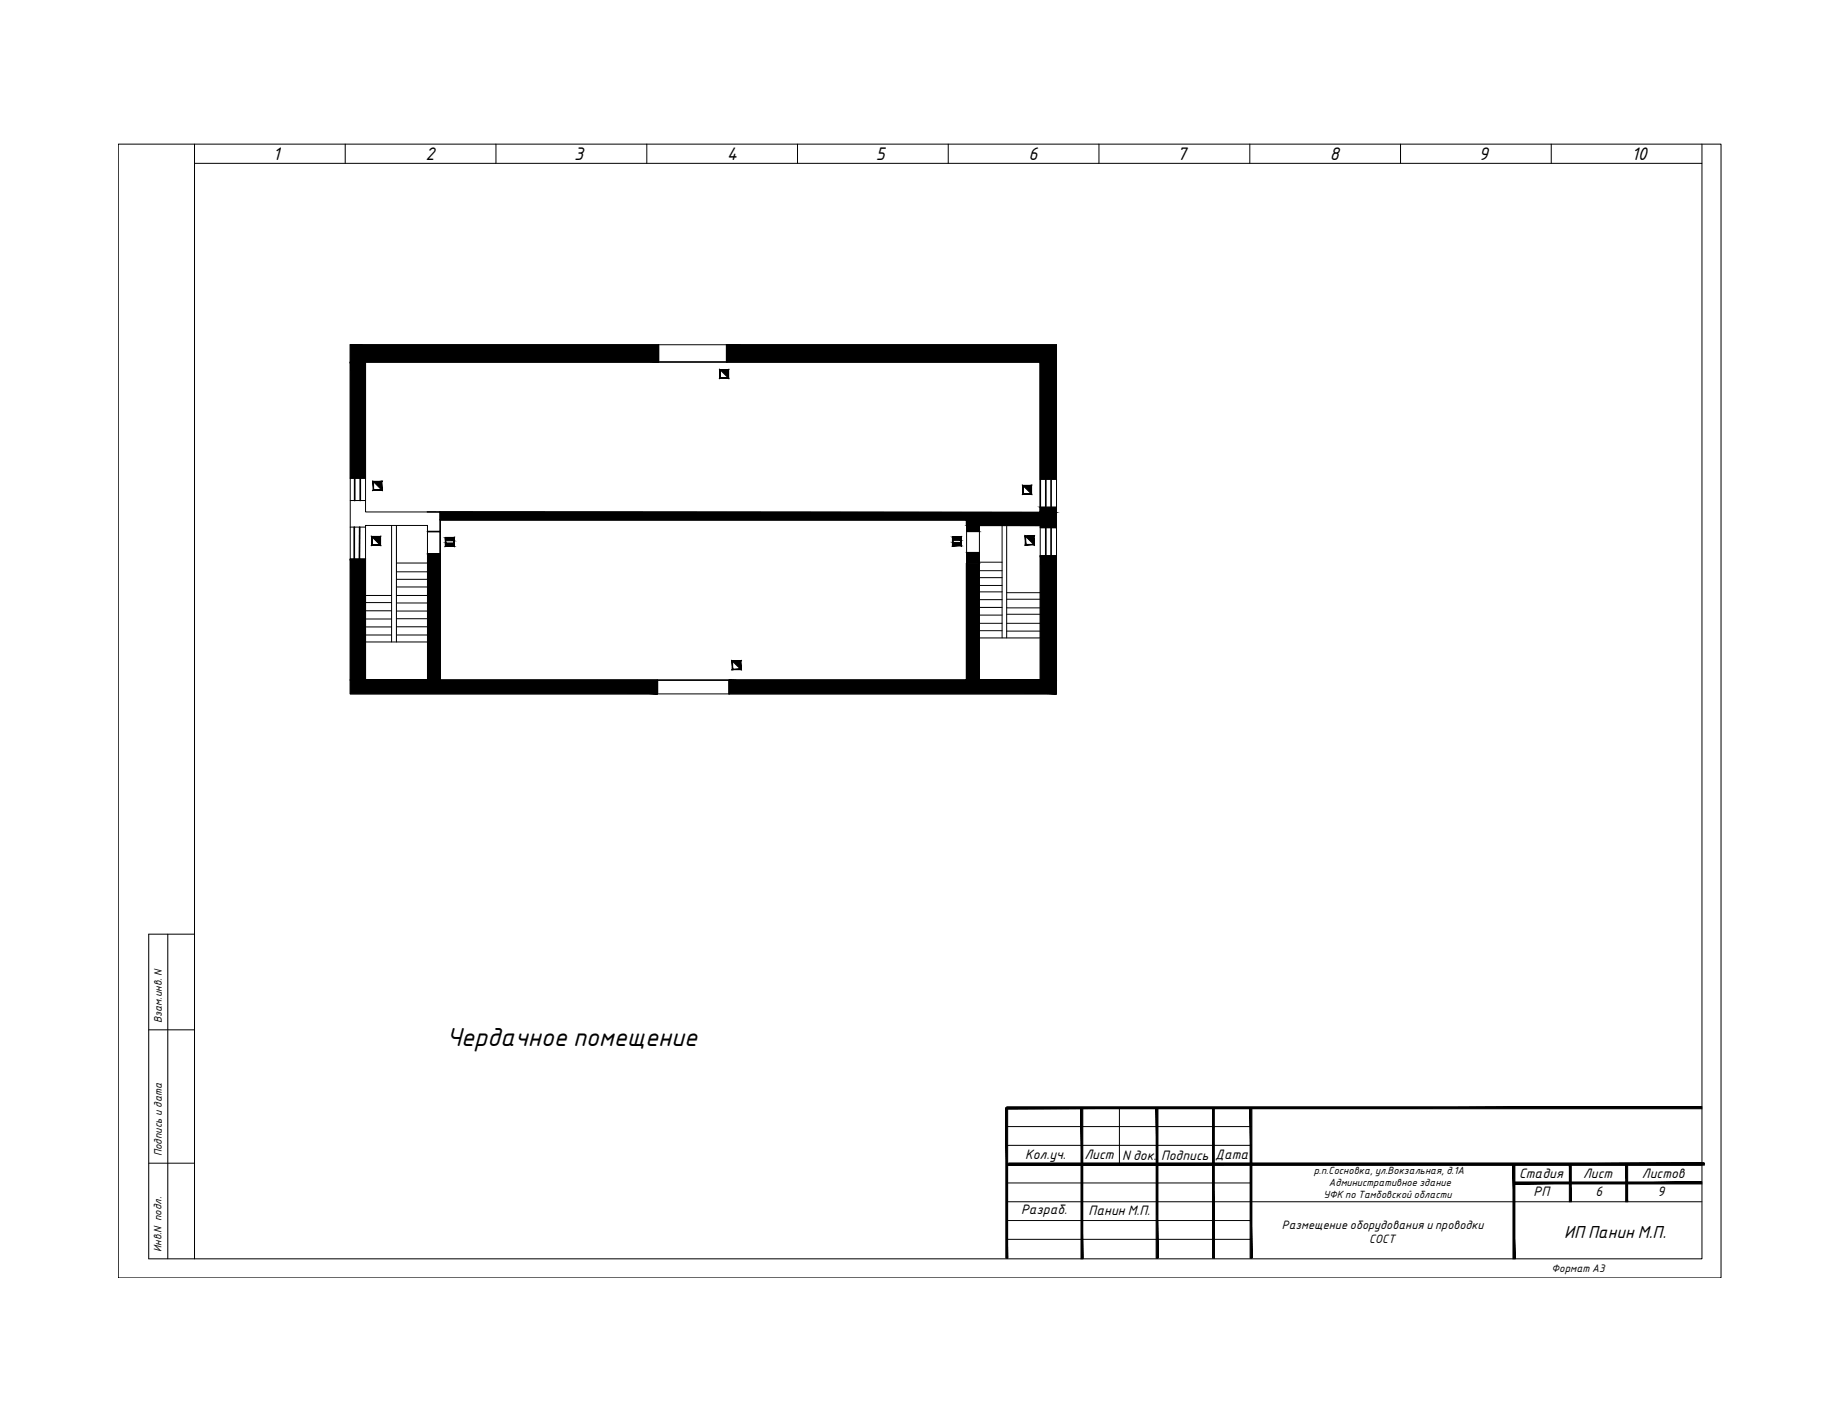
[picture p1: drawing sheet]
<svg xmlns="http://www.w3.org/2000/svg" width="279mm" height="216mm" viewBox="0 0 279 216" stroke-linecap="round" stroke-linejoin="round" font-family="sans-serif">
<!-- layer: BLK_12_THHN -->
<g fill="none" stroke="#000" stroke-width=".15">
<path d="M53.3 52.4h107.4v53.1h-107.4zM55.6 55v22.8h9.4M53.3 76.1h2.3M53.3 72.7h2.3M55.6 79.9h9.4v23.5h-9.4zM59.6 79.9v17.7M60.3 79.9v17.7M147 79.9v5.7M149 79.9h9.2v23.5h-9.2zM152.4 79.9v17.1M153.1 79.9v17.1M158.2 72.9h2.5"/>
<path d="M158.2 77.1h2.5M53.3 85h2.3M53.3 80.1h2.3M55.6 97.6h9.4M55.6 90.5h4M55.6 96.5h4M55.6 91.6h4M55.6 92.9h4M55.6 94.1h4M55.6 95.3h4M60.3 85.6h4.7M60.3 86.9h4.7"/>
<path d="M60.3 88.1h4.7M60.3 89.2h4.7M60.3 90.5h4.7M60.3 91.7h4.7M60.3 92.9h4.7M60.3 94.1h4.7M60.3 95.3h4.7M60.3 96.5h4.7M147 80.8h2M147 84h2M149 97h9.2M149 89h3.4"/>
<path d="M149 85.5h3.4M149 86.8h3.4M149 91.2h3.4M149 87.8h3.4M149 90h3.4M149 92.4h3.4M149 93.5h3.4M149 94.8h3.4M149 95.9h3.4M153.1 90.1h5.1M153.1 94.8h5.1M153.1 91.1h5.1"/>
<path d="M153.1 96h5.1M153.1 93.4h5.1M153.1 92.4h5.1M158.2 80.2h2.5M158.2 84.5h2.5"/>
</g>
<!-- layer: DESC -->
<g fill="none" stroke="#000" stroke-width=".15">
<path d="M18 21.9h243.8v172.4h-243.8zM29.6 24.8h229.3v166.6h-236.3M29.6 21.9v169.5M52.5 21.9v2.9M75.4 21.9v2.9M98.4 21.9v2.9M121.3 21.9v2.9M144.2 21.9v2.9M167.1 21.9v2.9M190.1 21.9v2.9M213 21.9v2.9M235.9 21.9v2.9"/>
<path d="M258.9 21.9v2.9M22.6 156.6h7M25.5 142v49.4M29.6 142h-7v49.4M22.6 176.9h7M153.1 171.3h37.2M153.1 174.1h37.2M153.1 179.9h37.2M170.3 168.4v8.6M153.1 182.7h105.7M153.1 188.4h37.2M153.1 185.6h37.2"/>
</g>
<!-- layer: LINK -->
<g fill="#000" stroke="#000" stroke-width=".15">
<path d="M66.9 77.8l91.3 .1h-91.3z"/>
<path d="M53.3 55l2.3 17.7v-17.7zM53.3 55l2.3 17.7h-2.3z"/>
<path d="M53.3 52.4l46.9 2.6v-2.6zM53.3 52.4l46.9 2.6h-46.9z"/>
<path d="M110.5 52.4l50.2 2.6v-2.6zM110.5 52.4l50.2 2.6h-50.2z"/>
<path d="M158.2 55l2.5 17.9v-17.9zM158.2 55l2.5 17.9h-2.5z"/>
<path d="M147 79.9l2 .9v-.9zM147 79.9l2 .9h-2z"/>
<path d="M158.2 77.1l2.5 .8v-.8zM158.2 77.1l2.5 .8h-2.5z"/>
<path d="M66.9 77.9l93.8 1.1v-1.1zM66.9 77.9l93.8 1.1h-93.8z"/>
<path d="M147 79l13.7 .9v-.9zM147 79l13.7 .9h-13.7z"/>
<path d="M147 79.9h13.7zM147 79.9h13.7z"/>
<path d="M158.2 79.9l2.5 .3v-.3zM158.2 79.9l2.5 .3h-2.5z"/>
<path d="M53.3 85l2.3 18.4v-18.4zM53.3 85l2.3 18.4h-2.3z"/>
<path d="M65 84.2l1.9 19.2v-19.2zM65 84.2l1.9 19.2h-1.9z"/>
<path d="M147 84l2 1.6v-1.6zM147 84l2 1.6h-2z"/>
<path d="M147 85.6l2 17.8v-17.8zM147 85.6l2 17.8h-2z"/>
<path d="M158.2 84.5l2.5 18.9v-18.9zM158.2 84.5l2.5 18.9h-2.5z"/>
<path d="M53.3 103.4h13.6zM53.3 103.4h13.6z"/>
<path d="M53.3 103.4l46.7 2.1v-2.1zM53.3 103.4l46.7 2.1h-46.7z"/>
<path d="M147 103.4h13.7zM147 103.4h13.7z"/>
<path d="M110.9 103.4l49.8 2.1v-2.1zM110.9 103.4l49.8 2.1h-49.8z"/>
</g>
<g fill="none" stroke="#000" stroke-width=".25">
<path d="M55.6 55h102.6v22.9l-93.2-.1M100.2 52.4v2.6M110.5 52.4v2.6M53.9 72.7v3.4M54.8 72.7v3.4M66.9 77.8v25.6h80.1v-17.8M66.9 79h80.1v.9M159.1 72.9v4.2M159.9 72.9v4.2M53.9 80.1v4.9M54.7 80.1v4.9M65 80.8h1.9"/>
<path d="M65 84.2h1.9M159.1 80.2v4.3M159.9 80.2v4.3M100 103.4v2.1M110.9 103.4v2.1"/>
</g>
<!-- layer: DESC -->
<g fill="#000" stroke="#000" stroke-width=".15">
<path d="M109.6 56.2l1.1 .1 .1 1.2zM56.8 73.3h1.2v1.2zM155.6 73.9h1.2v1.2zM56.6 81.6h1.2v1.3zM156 81.6h1.2v1.2zM111.4 100.5h1.2v1.2z"/>
<path d="M109.5 56.2l.1 .1 1.2-.1zM109.6 56.3l1.2-.1-.1 .1zM110.8 56.2l-.1 .1 .1 1.2zM110.7 56.3l.1 1.2h-.1zM109.5 57.5h1.3h-.1zM109.5 57.5h.1h1.1zM109.5 56.2v1.3h.1zM109.5 56.2l.1 .1v1.2z"/>
<path d="M56.7 73.2l.1 .1 1.3-.1zM56.8 73.3l1.3-.1-.1 .1zM58.1 73.2l-.1 .1 .1 1.3zM58 73.3l.1 1.3-.1-.1zM56.7 74.6h1.4l-.1-.1zM56.7 74.6l.1-.1h1.2zM56.7 73.2v1.4l.1-.1zM56.7 73.2l.1 .1v1.2z"/>
<path d="M155.5 73.8l.1 .1 1.3-.1zM155.6 73.9l1.3-.1-.1 .1zM156.8 73.9l.1 1.2v-1.3zM156.8 73.9l.1 1.2h-.1zM155.5 75.1h1.4h-.1zM155.5 75.1h.1h1.2zM155.5 73.8v1.3h.1zM155.5 73.8l.1 .1v1.2z"/>
<path d="M56.5 81.6h.1h1.3zM56.6 81.6h1.3h-.1zM57.9 81.6h-.1l.1 1.3zM57.8 81.6l.1 1.3-.1-.1zM56.5 82.9h1.4l-.1-.1zM56.5 82.9l.1-.1h1.2zM56.5 81.6v1.3l.1-.1zM56.5 81.6h.1v1.2z"/>
<path d="M67.8 81.7v.1l1.3-.1zM67.8 81.8l1.3-.1-.1 .1zM69.1 81.7l-.1 .1 .1 1.3zM69 81.8l.1 1.3-.1-.1zM67.7 83.1h1.4l-.1-.1zM67.7 83.1l.1-.1h1.2zM67.7 81.8v1.3l.1-.1zM67.7 81.8h.1v1.2z"/>
<path d="M67.8 81.8l1.3 .4v-.4zM67.8 81.8l1.3 .4h-1.3z"/>
<path d="M67.8 82.6l1.3 .4v-.4zM67.8 82.6l1.3 .4h-1.3z"/>
<path d="M144.9 81.6v.1l1.3-.1zM144.9 81.7l1.3-.1-.1 .1zM146.2 81.6l-.1 .1 .1 1.3zM146.1 81.7l.1 1.3-.1-.1zM144.9 83h1.3l-.1-.1zM144.9 83v-.1h1.2zM144.9 81.7v1.3v-.1zM144.9 81.7v1.2z"/>
<path d="M144.9 81.7l1.3 .5v-.5zM144.9 81.7l1.3 .5h-1.3z"/>
<path d="M144.9 82.5l1.3 .5v-.5zM144.9 82.5l1.3 .5h-1.3z"/>
<path d="M155.9 81.5l.1 .1 1.3-.1zM156 81.6l1.3-.1-.1 .1zM157.3 81.5l-.1 .1 .1 1.3zM157.2 81.6l.1 1.3-.1-.1zM155.9 82.9h1.4l-.1-.1zM156 82.8h1.2l-1.3 .1zM155.9 81.5v1.4l.1-.1zM155.9 81.5l.1 .1v1.2z"/>
<path d="M111.4 100.5h1.3zM111.4 100.5h1.3h-.1zM112.7 100.5h-.1l.1 1.3zM112.6 100.5l.1 1.3-.1-.1zM111.4 101.8h1.3l-.1-.1zM111.4 101.8v-.1h1.2zM111.4 100.5v1.3v-.1zM111.4 100.5v1.2z"/>
<path d="M153.1 176.9v.3l105.7-.3zM153.1 177.2l105.7-.3v.3z"/>
<path d="M153.1 168.3v.3l105.7-.3zM153.1 168.6l105.7-.3v.3z"/>
<path d="M153 168.4l.3 22.9v-22.9zM153 168.4l.3 22.9h-.3z"/>
<path d="M153.5 176.9v.3l105.7-.3zM153.5 177.2l105.7-.3v.3z"/>
<path d="M164.4 168.4l.3 23v-23zM164.4 168.4l.3 23h-.3z"/>
<path d="M175.8 168.4l.3 22.9v-22.9zM175.8 168.4l.3 22.9h-.3z"/>
<path d="M184.4 168.4l.3 22.9v-22.9zM184.4 168.4l.3 22.9h-.3z"/>
<path d="M190.1 168.4l.3 22.9v-22.9zM190.1 168.4l.3 22.9h-.3z"/>
<path d="M230.3 179.7v.3l28.5-.3zM230.3 180l28.5-.3v.3z"/>
<path d="M230.1 177v14.4h.3zM230.1 177h.3v14.4z"/>
<path d="M238.7 177v5.7h.3zM238.7 177h.3v5.7z"/>
<path d="M247.3 177v5.7h.3zM247.3 177h.3v5.7z"/>
</g>
<text font-size="3.8" x="67.9" y="159">Чердачное помещение</text>
<g font-size="2.7">
<text x="41.5" y="24.4">1</text>
<text x="64.7" y="24.4">2</text>
<text x="87.3" y="24.3">3</text>
<text x="110.6" y="24.3">4</text>
<text x="133.2" y="24.3">5</text>
<text x="156.4" y="24.3">6</text>
<text x="179.1" y="24.3">7</text>
<text x="202.3" y="24.3">8</text>
<text x="224.9" y="24.3">9</text>
<text x="248.1" y="24.3">10</text>
</g>
<text font-size="2.5" x="237.9" y="188.2">ИП Панин М.П.</text>
<g font-size="2">
<text x="155.9" y="176.3">Кол.уч.</text>
<text x="164.9" y="176.3">Лист</text>
<text x="170.7" y="176.3">N док.</text>
<text x="176.6" y="176.4">Подпись</text>
<text x="184.8" y="176.3">Дата</text>
<text x="231" y="179.1">Стадия</text>
<text x="240.8" y="179.1">Лист</text>
<text x="249.7" y="179.1">Листов</text>
<text x="155.3" y="184.6">Разраб.</text>
<text x="165.6" y="184.7">Панин М.П.</text>
<text x="233.2" y="181.8">РП</text>
<text x="242.7" y="181.8">6</text>
<text x="252.1" y="181.8">9</text>
</g>
<g font-size="1.8">
<text x="195" y="186.9">Размещение оборудования и проводки</text>
<text x="208.3" y="189">СОСТ</text>
</g>
<g font-size="1.6">
<text x="24.6" y="155.6" transform="rotate(-90 24.6 155.6)">Взам.инв. N</text>
<text x="24.6" y="175.8" transform="rotate(-90 24.6 175.8)">Подпись и дата</text>
<text x="24.6" y="190.4" transform="rotate(-90 24.6 190.4)">Инв.N подл.</text>
<text x="236" y="193.4">Формат А3</text>
</g>
<g font-size="1.5">
<text x="199.8" y="178.6">р.п.Сосновка, ул.Вокзальная, д.1А</text>
<text x="201.3" y="182.2">УФК по Тамбовской области</text>
<text x="202.1" y="180.4">Административное здание</text>
</g>
</svg>
